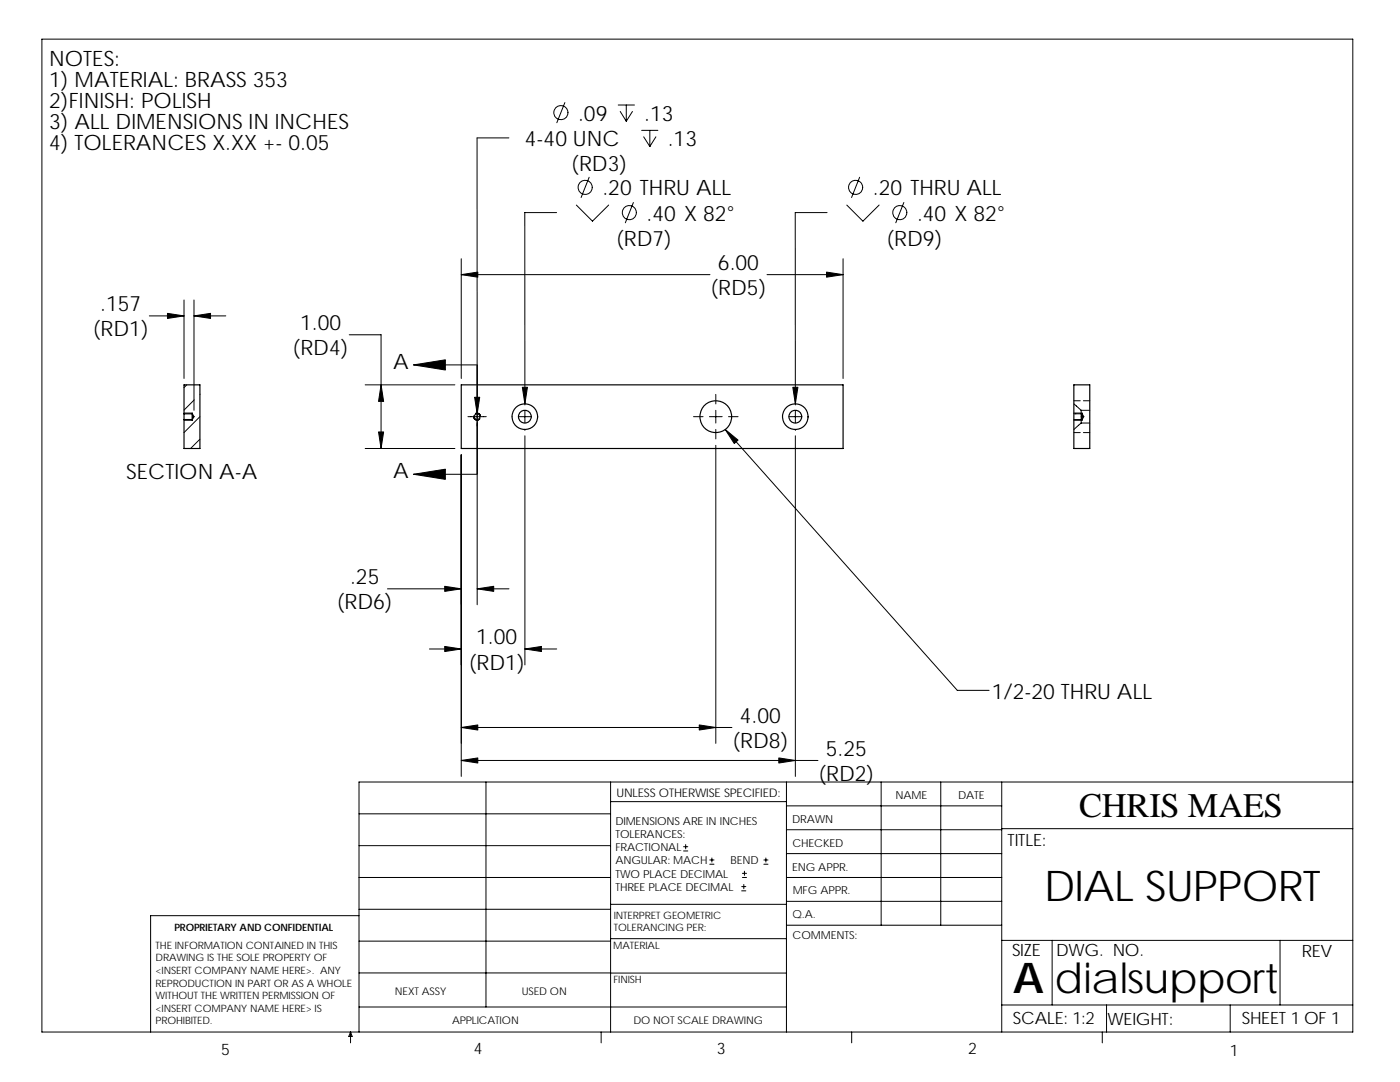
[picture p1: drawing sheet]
<svg xmlns="http://www.w3.org/2000/svg" width="279mm" height="216mm" viewBox="0 0 279 216" stroke-linecap="round" stroke-linejoin="round" font-family="sans-serif">
<g fill="none" stroke="#000" stroke-width=".2">
<path d="M8.4 7.8h261.6v198.1h-261.6zM101.6 27.5h-6.4v55.1M112.7 20.5l-1.6 4M117.6 35.4l-1.6 4M123.4 21h3.2M123.8 22.2l1.2 2M125 21v3.2M126.2 22.2l-1.2 2M128.1 26h3.2M128.5 27.3l1.2 1.9M129.7 26v3.2M130.9 27.3l-1.2 1.9"/>
<path d="M171.6 35.4l-1.7 4M36.7 59.9v15.6M38.7 59.9v22M92.1 54.8h49.6M92.1 51.6v23.9M111.1 42.4h-6.4l.1 38.2M115 40.9l3.2 3.2 3.3-3.2M126.4 40.4l-1.6 4M153.1 54.8h15.2M165.1 42.4h-6.4v38.2M168.3 51.6v23.9M169 40.9l3.2 3.2 3.3-3.2"/>
<path d="M180.4 40.4l-1.6 4M29.8 63h6.9M37.3 76.8l-.6 .5M38.7 63h6.4M38.8 79.8l-2.1 2M39.9 78.7h.1M69.7 66.8h6.4v22.7M72.9 76.8h17.9M82.5 72.8h12.7M142.9 78.7v1.9M214.3 80h1.3M216.2 80h1.3"/>
<path d="M36.7 82.4h1.7v1.5h-1.7M39.9 83.1l-3.2 3.2M39.9 87.6l-1.9 1.9M72.9 89.5h17.9M82.5 94.6h12.7M92.1 90.8v64.1M93.4 83.1h3.6M94.5 83a.71 .71 0 0 0 .4 .8 .71 .71 0 0 0 .9-.3M94.9 82.5h.1a.69 .69 0 0 1 .9 .4M95.2 81.3v39.4M102.2 83.1h.1M103.5 83.1h2.5"/>
<path d="M104.8 80.6h.1M104.8 85.7h.1M104.8 81.9v2.5M104.8 87v45.7M107.3 83.1h.1M138.4 83.1h1.9M141.6 83.1h2.5M142.9 81.9v2.5M142.9 85.7v1.9M142.9 88.9v59.4M144.7 85.7l46.4 52.1h6.3M145.4 83.1h1.9"/>
<path d="M156.2 83.1h.1M157.5 83.1h2.5M158.7 85.7h.1M158.7 80.6h.1M158.7 81.9v2.5M158.7 87v67.9M161.3 83.1h.1M214.3 83.7h1.7M214.3 82.4h1.7v1.5h-1.7M214.3 80.6l1.5 1.3M214.3 86.3h1.3M214.3 82.6h1.7"/>
<path d="M215.8 81.9v2.5M215.8 84.4h1.7M215.8 81.9h1.7M215.8 84.4l-1.5 1.3M216 82.6v1.1M216 82.6l.3 .5-.3 .6M216.2 86.3h1.3M77.3 117.5h14.8M95.2 117.5h6.4M85.7 129.5h6.4M104.8 129.5h6.3M92.1 145.2h54"/>
<path d="M92.1 151.7h71.1M97 156v44.9M121.9 160h35.1M121.9 156v49.9M157 156v49.9M175.9 156v28.6M187.7 156v28.6M199.9 156v49.9M270 156h-198.4v49.9M71.6 175.1h50.3M71.6 168.7h50.3M71.6 162.4h50.3"/>
<path d="M136.4 169.8h.9M136.4 169h.9M136.8 168.5v.9M141.6 172.4h.9M141.6 171.6h.9M142.1 171.2v.8M148 177.8h.8M148 176.9h.8M148.2 175.1h.8M148.2 174.3h.8M148.4 176.5v.8M148.6 173.8v.9"/>
<path d="M152.4 172.4h.9M152.4 171.6h.9M152.8 171.2v.8M157 170.3h42.9M157 160.8h42.9M157 175.1h42.9M157 179.9h42.9M157 165.6h42.9M199.9 165.4h70.1M71.6 187.8h50.3M71.6 181.4h50.3M71.6 194.1h50.3"/>
<path d="M71.6 182.7h-41.5v23.2M121.9 187.3h35.1M121.9 194.2h35.1M121.9 180.4h35.1M157 184.6h42.9M199.9 187.6h70.1M210 187.6v12.9M255.5 187.6v12.9M70 205.9l.3 .9h-.7zM70 205.9v2.2M71.6 200.9h85.4M120 205.9v2.2"/>
<path d="M170 205.9v2.2M199.9 200.5h70.1M220 205.9v2.2M220.8 200.5v5.4M245.5 200.5v5.4"/>
<circle cx="111.9" cy="22.5" r="1.41"/>
<circle cx="116.8" cy="37.4" r="1.41"/>
<circle cx="170.8" cy="37.4" r="1.41"/>
<circle cx="125.6" cy="42.4" r="1.41"/>
<circle cx="179.6" cy="42.4" r="1.41"/>
</g>
<g fill="none" stroke="#000" stroke-width=".23">
<path d="M92.1 76.8h76.2v12.7h-76.2zM214.3 76.8h3.2v12.7h-3.2zM36.7 82.6v1.1M36.7 82.6v-5.8h3.2v12.7h-3.2v-5.8M36.7 83.7h1.7M36.7 82.6h1.7M38.4 82.6v1.1M38.4 82.6l.3 .5-.3 .6"/>
<circle cx="95.2" cy="83.1" r=".56"/>
<circle cx="104.7" cy="83.1" r="2.56"/>
<circle cx="104.7" cy="83.1" r="1.28"/>
<circle cx="142.8" cy="83.1" r="3.2"/>
<circle cx="158.7" cy="83.1" r="2.56"/>
<circle cx="158.7" cy="83.1" r="1.28"/>
</g>
<g fill="#000" stroke="#000" stroke-width=".2">
<path d="M82.5 72.8l6.4-1v2zM82.5 94.6l6.4-1v2.1z"/>
<path d="M92.1 54.8l3.3-.5v1z" fill-rule="evenodd"/>
<path d="M165 54.3l3.3 .5-3.3 .5z" fill-rule="evenodd"/>
<path d="M33.4 62.5l3.3 .5-3.3 .5z" fill-rule="evenodd"/>
<path d="M38.7 63l3.3-.5v1z" fill-rule="evenodd"/>
<path d="M76.1 76.8l.5 3.3h-1.1z" fill-rule="evenodd"/>
<path d="M75.5 86.2h1.1l-.5 3.3z" fill-rule="evenodd"/>
<path d="M94.7 79.3h1l-.5 3.3z" fill-rule="evenodd"/>
<path d="M104.2 77.3h1.1l-.5 3.3z" fill-rule="evenodd"/>
<path d="M144.7 85.7l2.6 2.1-.8 .7z" fill-rule="evenodd"/>
<path d="M158.2 77.3h1l-.5 3.3z" fill-rule="evenodd"/>
<path d="M88.8 117l3.3 .5-3.3 .5z" fill-rule="evenodd"/>
<path d="M95.2 117.5l3.3-.5v1z" fill-rule="evenodd"/>
<path d="M88.8 129l3.3 .5-3.3 .5z" fill-rule="evenodd"/>
<path d="M104.8 129.5l3.3-.5v1z" fill-rule="evenodd"/>
<path d="M92.1 145.2l3.3-.5v1z" fill-rule="evenodd"/>
<path d="M92.1 151.7l3.3-.5v1.1z" fill-rule="evenodd"/>
<path d="M139.6 144.7l3.3 .5-3.3 .5z" fill-rule="evenodd"/>
<path d="M155.4 151.2l3.3 .5-3.3 .6z" fill-rule="evenodd"/>
</g>
<path d="M95.2 72.8v10M95.2 84.6v10" fill="none" stroke="#000" stroke-width=".25"/>
<g font-size="8.5">
<text x="208.3" y="179.9">DIAL SUPPORT</text>
<text x="202.2" y="198.2">A</text>
<text x="210.5" y="198.1">dialsupport</text>
</g>
<text font-size="6.9" x="215.4" y="163">CHRIS MAES</text>
<g font-size="4.2">
<text x="9.8" y="13.3">NOTES:</text>
<text x="9.8" y="17.4">1) MATERIAL: BRASS 353</text>
<text x="9.8" y="21.6">2)FINISH: POLISH</text>
<text x="9.8" y="25.8">3) ALL DIMENSIONS IN INCHES</text>
<text x="9.8" y="30">4) TOLERANCES X.XX +- 0.05</text>
<text x="104.7" y="29.1">4-40 UNC</text>
<text x="115.4" y="24.1">.09</text>
<text x="128.6" y="24.1">.13</text>
<text x="133.3" y="29.1">.13</text>
<text x="114" y="34.1">(RD3)</text>
<text x="120.2" y="39">.20 THRU ALL</text>
<text x="174.2" y="39">.20 THRU ALL</text>
<text x="129" y="44">.40 X 82°</text>
<text x="183" y="44">.40 X 82°</text>
<text x="122.9" y="49.1">(RD7)</text>
<text x="143.3" y="53.9">6.00</text>
<text x="176.9" y="49.1">(RD9)</text>
<text x="141.8" y="58.9">(RD5)</text>
<text x="20" y="62.1">.157</text>
<text x="59.9" y="65.9">1.00</text>
<text x="18.5" y="67.1">(RD1)</text>
<text x="58.4" y="70.9">(RD4)</text>
<text x="78.4" y="73.5">A</text>
<text x="25.2" y="95.6">SECTION A-A</text>
<text x="78.4" y="95.4">A</text>
<text x="69.9" y="116.6">.25</text>
<text x="67.2" y="121.6">(RD6)</text>
<text x="95" y="128.6">1.00</text>
<text x="93.6" y="133.6">(RD1)</text>
<text x="197.9" y="139.4">1/2-20 THRU ALL</text>
<text x="146.2" y="149.3">(RD8)</text>
<text x="147.7" y="144.2">4.00</text>
<text x="163.3" y="155.9">(RD2)</text>
<text x="164.8" y="150.8">5.25</text>
</g>
<g font-size="3.4">
<text x="201.1" y="168.8">TITLE:</text>
<text x="202" y="190.8">SIZE</text>
<text x="210.8" y="190.8">DWG. NO.</text>
<text x="259.8" y="190.9">REV</text>
<text x="202.1" y="204.4">SCALE: 1:2</text>
<text x="221" y="204.5">WEIGHT:</text>
<text x="247.8" y="204.4">SHEET 1 OF 1</text>
</g>
<g font-size="3.2">
<text x="44.2" y="210.4">5</text>
<text x="94.6" y="210.3">4</text>
<text x="143" y="210.4">3</text>
<text x="193.2" y="210.4">2</text>
<text x="245.4" y="210.7">1</text>
</g>
<text font-size="2.4" x="123" y="158.9">UNLESS OTHERWISE SPECIFIED:</text>
<g font-size="2.2">
<text x="178.7" y="159.4">NAME</text>
<text x="191.2" y="159.4">DATE</text>
<text x="122.8" y="164.5">DIMENSIONS ARE IN INCHES</text>
<text x="122.8" y="167.2">TOLERANCES:</text>
<text x="158.1" y="164.2">DRAWN</text>
<text x="122.8" y="169.8">FRACTIONAL</text>
<text x="122.8" y="172.5">ANGULAR: MACH</text>
<text x="145.8" y="172.5">BEND</text>
<text x="158.1" y="173.7">ENG APPR.</text>
<text x="158.1" y="169.1">CHECKED</text>
<text x="122.8" y="175.1">TWO PLACE DECIMAL</text>
<text x="122.8" y="177.8">THREE PLACE DECIMAL</text>
<text x="158.2" y="178.5">MFG APPR.</text>
<text x="158.2" y="183.2">Q.A.</text>
<text x="158.2" y="187.4">COMMENTS:</text>
</g>
<g font-size="2.1">
<text x="78.8" y="198.5">NEXT ASSY</text>
<text x="104.1" y="198.5">USED ON</text>
<text x="90.2" y="204.3">APPLICATION</text>
<text x="126.4" y="204.4">DO NOT SCALE DRAWING</text>
</g>
<g font-size="2">
<text x="34.8" y="185.7">PROPRIETARY AND CONFIDENTIAL</text>
<text x="122.5" y="183.3">INTERPRET GEOMETRIC</text>
<text x="122.5" y="185.9">TOLERANCING PER:</text>
<text x="31.1" y="189.3">THE INFORMATION CONTAINED IN THIS</text>
<text x="31.1" y="191.8">DRAWING IS THE SOLE PROPERTY OF</text>
<text x="122.4" y="189.4">MATERIAL</text>
<text x="31.1" y="194.3">&lt;INSERT COMPANY NAME HERE&gt;. ANY</text>
<text x="31.1" y="196.9">REPRODUCTION IN PART OR AS A WHOLE</text>
<text x="122.4" y="196.2">FINISH</text>
<text x="31.1" y="199.4">WITHOUT THE WRITTEN PERMISSION OF</text>
<text x="31.1" y="201.9">&lt;INSERT COMPANY NAME HERE&gt; IS</text>
<text x="31.1" y="204.4">PROHIBITED.</text>
</g>
</svg>
